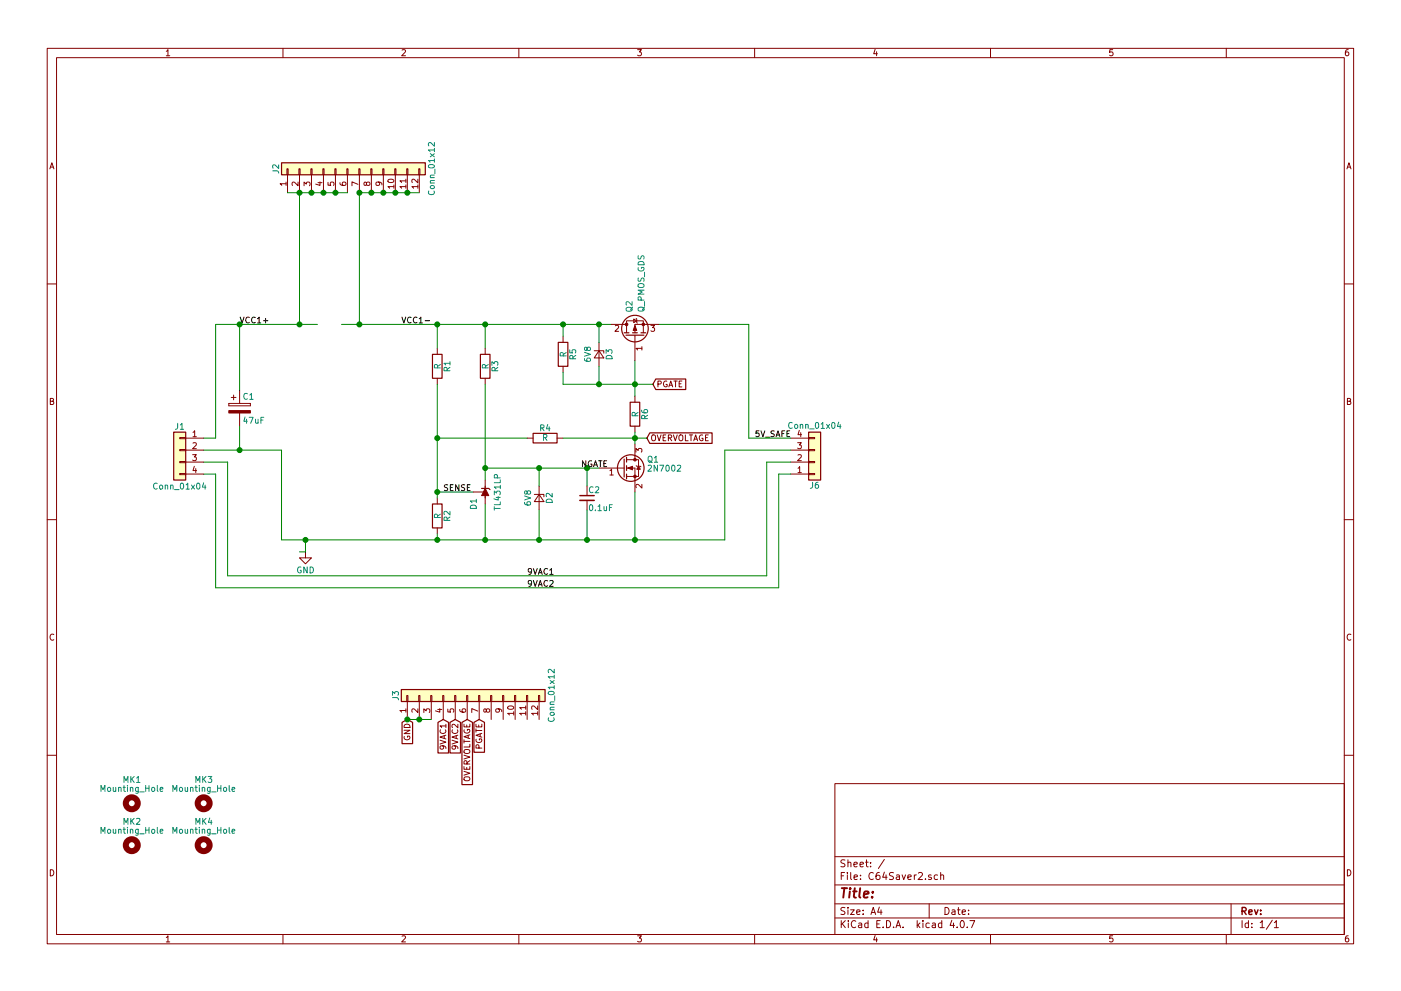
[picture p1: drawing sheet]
EESchema Schematic File Version 2
LIBS:power
LIBS:device
LIBS:switches
LIBS:relays
LIBS:motors
LIBS:transistors
LIBS:conn
LIBS:linear
LIBS:regul
LIBS:74xx
LIBS:cmos4000
LIBS:adc-dac
LIBS:memory
LIBS:xilinx
LIBS:microcontrollers
LIBS:dsp
LIBS:microchip
LIBS:analog_switches
LIBS:motorola
LIBS:texas
LIBS:intel
LIBS:audio
LIBS:interface
LIBS:digital-audio
LIBS:philips
LIBS:display
LIBS:cypress
LIBS:siliconi
LIBS:opto
LIBS:atmel
LIBS:contrib
LIBS:valves
LIBS:references
LIBS:mechanical
LIBS:C64Saver2-cache
EELAYER 25 0
EELAYER END
$Descr A4 11693 8268
encoding utf-8
Sheet 1 1
Title ""
Date ""
Rev ""
Comp ""
Comment1 ""
Comment2 ""
Comment3 ""
Comment4 ""
$EndDescr
$Comp
L CP C1
U 1 1
P 2000 3400
F 0 "C1" H 2025 3500 50  0000 L CNN
F 1 "47uF" H 2025 3300 50  0000 L CNN
F 2 "Capacitors_THT:CP_Radial_D6.3mm_P2.50mm" H 2038 3250 50  0001 C CNN
F 3 "" H 2000 3400 50  0001 C CNN
	1    2000 3400
	1    0    0    -1  
$EndComp
$Comp
L R R1
U 1 1
P 3650 3050
F 0 "R1" V 3730 3050 50  0000 C CNN
F 1 "R" V 3650 3050 50  0000 C CNN
F 2 "Resistors_THT:R_Axial_DIN0207_L6.3mm_D2.5mm_P10.16mm_Horizontal" V 3580 3050 50  0001 C CNN
F 3 "" H 3650 3050 50  0001 C CNN
	1    3650 3050
	1    0    0    -1  
$EndComp
$Comp
L 2N7002 Q1
U 1 1
P 5200 3900
F 0 "Q1" H 5400 3975 50  0000 L CNN
F 1 "2N7002" H 5400 3900 50  0000 L CNN
F 2 "TO_SOT_Packages_THT:TO-92_Molded_Narrow" H 5400 3825 50  0001 L CIN
F 3 "" H 5200 3900 50  0001 L CNN
	1    5200 3900
	1    0    0    -1  
$EndComp
$Comp
L D_Zener_Small D2
U 1 1
P 4500 4150
F 0 "D2" H 4500 4240 50  0000 C CNN
F 1 "6V8" H 4500 4060 50  0000 C CNN
F 2 "Diodes_THT:D_DO-35_SOD27_P7.62mm_Horizontal" V 4500 4150 50  0001 C CNN
F 3 "" V 4500 4150 50  0001 C CNN
	1    4500 4150
	0    1    1    0   
$EndComp
$Comp
L Conn_01x04 J6
U 1 1
P 6800 3850
F 0 "J6" H 6800 4050 50  0000 C CNN
F 1 "Conn_01x04" H 6800 3550 50  0000 C CNN
F 2 "Connectors_Terminal_Blocks:TerminalBlock_bornier-4_P5.08mm" H 6800 3850 50  0001 C CNN
F 3 "" H 6800 3850 50  0001 C CNN
	1    6800 3850
	1    0    0    1   
$EndComp
$Comp
L Conn_01x04 J1
U 1 1
P 1500 3750
F 0 "J1" H 1500 3950 50  0000 C CNN
F 1 "Conn_01x04" H 1500 3450 50  0000 C CNN
F 2 "Connectors_Terminal_Blocks:TerminalBlock_bornier-4_P5.08mm" H 1500 3750 50  0001 C CNN
F 3 "" H 1500 3750 50  0001 C CNN
	1    1500 3750
	-1   0    0    -1  
$EndComp
$Comp
L R R2
U 1 1
P 3650 4300
F 0 "R2" V 3730 4300 50  0000 C CNN
F 1 "R" V 3650 4300 50  0000 C CNN
F 2 "Resistors_THT:R_Axial_DIN0207_L6.3mm_D2.5mm_P10.16mm_Horizontal" V 3580 4300 50  0001 C CNN
F 3 "" H 3650 4300 50  0001 C CNN
	1    3650 4300
	1    0    0    -1  
$EndComp
$Comp
L R R3
U 1 1
P 4050 3050
F 0 "R3" V 4130 3050 50  0000 C CNN
F 1 "R" V 4050 3050 50  0000 C CNN
F 2 "Resistors_THT:R_Axial_DIN0207_L6.3mm_D2.5mm_P10.16mm_Horizontal" V 3980 3050 50  0001 C CNN
F 3 "" H 4050 3050 50  0001 C CNN
	1    4050 3050
	1    0    0    -1  
$EndComp
$Comp
L C_Small C2
U 1 1
P 4900 4150
F 0 "C2" H 4910 4220 50  0000 L CNN
F 1 "0.1uF" H 4910 4070 50  0000 L CNN
F 2 "Capacitors_THT:C_Disc_D3.8mm_W2.6mm_P2.50mm" H 4900 4150 50  0001 C CNN
F 3 "" H 4900 4150 50  0001 C CNN
	1    4900 4150
	1    0    0    -1  
$EndComp
$Comp
L R R6
U 1 1
P 5300 3450
F 0 "R6" V 5380 3450 50  0000 C CNN
F 1 "R" V 5300 3450 50  0000 C CNN
F 2 "Resistors_THT:R_Axial_DIN0207_L6.3mm_D2.5mm_P10.16mm_Horizontal" V 5230 3450 50  0001 C CNN
F 3 "" H 5300 3450 50  0001 C CNN
	1    5300 3450
	1    0    0    -1  
$EndComp
$Comp
L R R5
U 1 1
P 4700 2950
F 0 "R5" V 4780 2950 50  0000 C CNN
F 1 "R" V 4700 2950 50  0000 C CNN
F 2 "Resistors_THT:R_Axial_DIN0207_L6.3mm_D2.5mm_P10.16mm_Horizontal" V 4630 2950 50  0001 C CNN
F 3 "" H 4700 2950 50  0001 C CNN
	1    4700 2950
	1    0    0    -1  
$EndComp
$Comp
L D_Zener_Small D3
U 1 1
P 5000 2950
F 0 "D3" H 5000 3040 50  0000 C CNN
F 1 "6V8" H 5000 2860 50  0000 C CNN
F 2 "Diodes_THT:D_DO-35_SOD27_P7.62mm_Horizontal" V 5000 2950 50  0001 C CNN
F 3 "" V 5000 2950 50  0001 C CNN
	1    5000 2950
	0    1    1    0   
$EndComp
$Comp
L R R4
U 1 1
P 4550 3650
F 0 "R4" V 4630 3650 50  0000 C CNN
F 1 "R" V 4550 3650 50  0000 C CNN
F 2 "Resistors_THT:R_Axial_DIN0207_L6.3mm_D2.5mm_P10.16mm_Horizontal" V 4480 3650 50  0001 C CNN
F 3 "" H 4550 3650 50  0001 C CNN
	1    4550 3650
	0    -1   -1   0   
$EndComp
Text GLabel 5450 3200 2    49   Input ~ 0
PGATE
Text Label 4400 4800 0    49   ~ 0
9VAC1
Text Label 4400 4900 0    49   ~ 0
9VAC2
Text Label 6300 3650 0    49   ~ 0
5V_SAFE
Text Label 2000 2700 0    49   ~ 0
VCC1+
Text Label 3350 2700 0    49   ~ 0
VCC1-
$Comp
L GND #PWR01
U 1 1
P 2550 4600
F 0 "#PWR01" H 2550 4350 50  0001 C CNN
F 1 "GND" H 2550 4450 50  0000 C CNN
F 2 "" H 2550 4600 50  0001 C CNN
F 3 "" H 2550 4600 50  0001 C CNN
	1    2550 4600
	1    0    0    -1  
$EndComp
Text GLabel 3400 6000 3    49   Input ~ 0
GND
Text GLabel 3700 6000 3    49   Input ~ 0
9VAC1
Text GLabel 3800 6000 3    49   Input ~ 0
9VAC2
Text GLabel 4000 6000 3    49   Input ~ 0
PGATE
Text GLabel 5400 3650 2    49   Input ~ 0
OVERVOLTAGE
Text GLabel 3900 6000 3    49   Input ~ 0
OVERVOLTAGE
Wire Wire Line
	3650 4100 3950 4100
Wire Wire Line
	3650 3200 3650 4150
Connection ~ 3650 4100
Wire Wire Line
	4050 4500 4050 4200
Wire Wire Line
	2350 4500 6050 4500
Wire Wire Line
	3650 4500 3650 4450
Wire Wire Line
	4050 3200 4050 4000
Wire Wire Line
	4050 2700 4050 2900
Wire Wire Line
	3650 2700 3650 2900
Connection ~ 3650 2700
Wire Wire Line
	4500 4050 4500 3900
Wire Wire Line
	4050 3900 5000 3900
Connection ~ 4050 3900
Wire Wire Line
	4500 4500 4500 4250
Connection ~ 4050 4500
Connection ~ 4500 3900
Wire Wire Line
	5300 4500 5300 4100
Connection ~ 4500 4500
Wire Wire Line
	4900 4050 4900 3900
Connection ~ 4900 3900
Wire Wire Line
	4900 4250 4900 4500
Connection ~ 4900 4500
Wire Wire Line
	5300 3600 5300 3700
Connection ~ 4050 2700
Connection ~ 5000 2700
Wire Wire Line
	5000 3050 5000 3200
Wire Wire Line
	4700 2700 4700 2800
Connection ~ 4700 2700
Wire Wire Line
	4700 3100 4700 3200
Wire Wire Line
	4700 3200 5450 3200
Connection ~ 5300 3200
Connection ~ 5000 3200
Wire Wire Line
	4700 3650 5400 3650
Connection ~ 5300 3650
Wire Wire Line
	4400 3650 3650 3650
Connection ~ 3650 3650
Connection ~ 3650 4500
Wire Wire Line
	2350 3750 2350 4500
Wire Wire Line
	1700 3750 2350 3750
Wire Wire Line
	6050 4500 6050 3750
Wire Wire Line
	6050 3750 6600 3750
Connection ~ 5300 4500
Wire Wire Line
	6600 3950 6500 3950
Wire Wire Line
	6500 3950 6500 4900
Wire Wire Line
	6500 4900 1800 4900
Wire Wire Line
	1700 3950 1800 3950
Wire Wire Line
	1800 3950 1800 4900
Wire Wire Line
	6600 3850 6400 3850
Wire Wire Line
	6400 3850 6400 4800
Wire Wire Line
	6400 4800 1900 4800
Wire Wire Line
	1900 4800 1900 3850
Wire Wire Line
	1900 3850 1700 3850
Wire Wire Line
	1800 3650 1800 2700
Wire Wire Line
	1700 3650 1800 3650
Wire Wire Line
	2850 2700 5100 2700
Wire Wire Line
	1800 2700 2650 2700
Wire Wire Line
	2500 4600 2550 4600
Wire Wire Line
	2550 4600 2550 4500
Connection ~ 2550 4500
Connection ~ 3000 2700
Connection ~ 2500 2700
Wire Wire Line
	2000 3250 2000 2700
Connection ~ 2000 2700
Wire Wire Line
	2000 3550 2000 3750
Connection ~ 2000 3750
Wire Wire Line
	6250 2700 6250 3650
Wire Wire Line
	6250 3650 6600 3650
$Comp
L TL431LP D1
U 1 1
P 4050 4100
F 0 "D1" H 3950 4200 50  0000 C CNN
F 1 "TL431LP" H 4050 4000 50  0000 C CNN
F 2 "TO_SOT_Packages_THT:TO-92_Inline_Narrow_Oval" H 4050 3950 50  0001 C CIN
F 3 "" H 4050 4100 50  0001 C CNN
	1    4050 4100
	0    -1   -1   0   
$EndComp
Text Label 3700 4100 0    49   ~ 0
SENSE
Text Label 4850 3900 0    49   ~ 0
NGATE
Wire Wire Line
	5300 3300 5300 3000
Wire Wire Line
	6250 2700 5500 2700
$Comp
L Mounting_Hole MK1
U 1 1
P 1100 6700
F 0 "MK1" H 1100 6900 50  0000 C CNN
F 1 "Mounting_Hole" H 1100 6825 50  0000 C CNN
F 2 "Mounting_Holes:MountingHole_3.2mm_M3_ISO7380" H 1100 6700 50  0001 C CNN
F 3 "" H 1100 6700 50  0001 C CNN
	1    1100 6700
	1    0    0    -1  
$EndComp
$Comp
L Mounting_Hole MK2
U 1 1
P 1100 7050
F 0 "MK2" H 1100 7250 50  0000 C CNN
F 1 "Mounting_Hole" H 1100 7175 50  0000 C CNN
F 2 "Mounting_Holes:MountingHole_3.2mm_M3_ISO7380" H 1100 7050 50  0001 C CNN
F 3 "" H 1100 7050 50  0001 C CNN
	1    1100 7050
	1    0    0    -1  
$EndComp
$Comp
L Mounting_Hole MK3
U 1 1
P 1700 6700
F 0 "MK3" H 1700 6900 50  0000 C CNN
F 1 "Mounting_Hole" H 1700 6825 50  0000 C CNN
F 2 "Mounting_Holes:MountingHole_3.2mm_M3_ISO7380" H 1700 6700 50  0001 C CNN
F 3 "" H 1700 6700 50  0001 C CNN
	1    1700 6700
	1    0    0    -1  
$EndComp
$Comp
L Mounting_Hole MK4
U 1 1
P 1700 7050
F 0 "MK4" H 1700 7250 50  0000 C CNN
F 1 "Mounting_Hole" H 1700 7175 50  0000 C CNN
F 2 "Mounting_Holes:MountingHole_3.2mm_M3_ISO7380" H 1700 7050 50  0001 C CNN
F 3 "" H 1700 7050 50  0001 C CNN
	1    1700 7050
	1    0    0    -1  
$EndComp
$Comp
L Conn_01x12 J2
U 1 1
P 2900 1400
F 0 "J2" H 2900 2000 50  0000 C CNN
F 1 "Conn_01x12" H 2900 700 50  0000 C CNN
F 2 "Pin_Headers:Pin_Header_Straight_1x12_Pitch2.54mm" H 2900 1400 50  0001 C CNN
F 3 "" H 2900 1400 50  0001 C CNN
	1    2900 1400
	0    -1   -1   0   
$EndComp
Wire Wire Line
	2500 2700 2500 1600
Wire Wire Line
	3000 2700 3000 1600
Wire Wire Line
	2900 1600 2400 1600
Wire Wire Line
	3000 1600 3500 1600
Connection ~ 3400 1600
Connection ~ 3300 1600
Connection ~ 3200 1600
Connection ~ 3100 1600
Connection ~ 3000 1600
Connection ~ 2800 1600
Connection ~ 2700 1600
Connection ~ 2600 1600
Connection ~ 2500 1600
$Comp
L Conn_01x12 J3
U 1 1
P 3900 5800
F 0 "J3" H 3900 6400 50  0000 C CNN
F 1 "Conn_01x12" H 3900 5100 50  0000 C CNN
F 2 "Pin_Headers:Pin_Header_Straight_1x12_Pitch2.54mm" H 3900 5800 50  0001 C CNN
F 3 "" H 3900 5800 50  0001 C CNN
	1    3900 5800
	0    -1   -1   0   
$EndComp
Wire Wire Line
	3400 6000 3600 6000
Connection ~ 3400 6000
Connection ~ 3500 6000
Wire Wire Line
	5000 2850 5000 2700
$Comp
L Q_PMOS_GDS Q2
U 1 1
P 5300 2800
F 0 "Q2" H 5500 2850 50  0000 L CNN
F 1 "Q_PMOS_GDS" H 5500 2750 50  0000 L CNN
F 2 "TO_SOT_Packages_SMD:ATPAK-2" H 5500 2900 50  0001 C CNN
F 3 "" H 5300 2800 50  0001 C CNN
	1    5300 2800
	0    -1   -1   0   
$EndComp
$EndSCHEMATC
